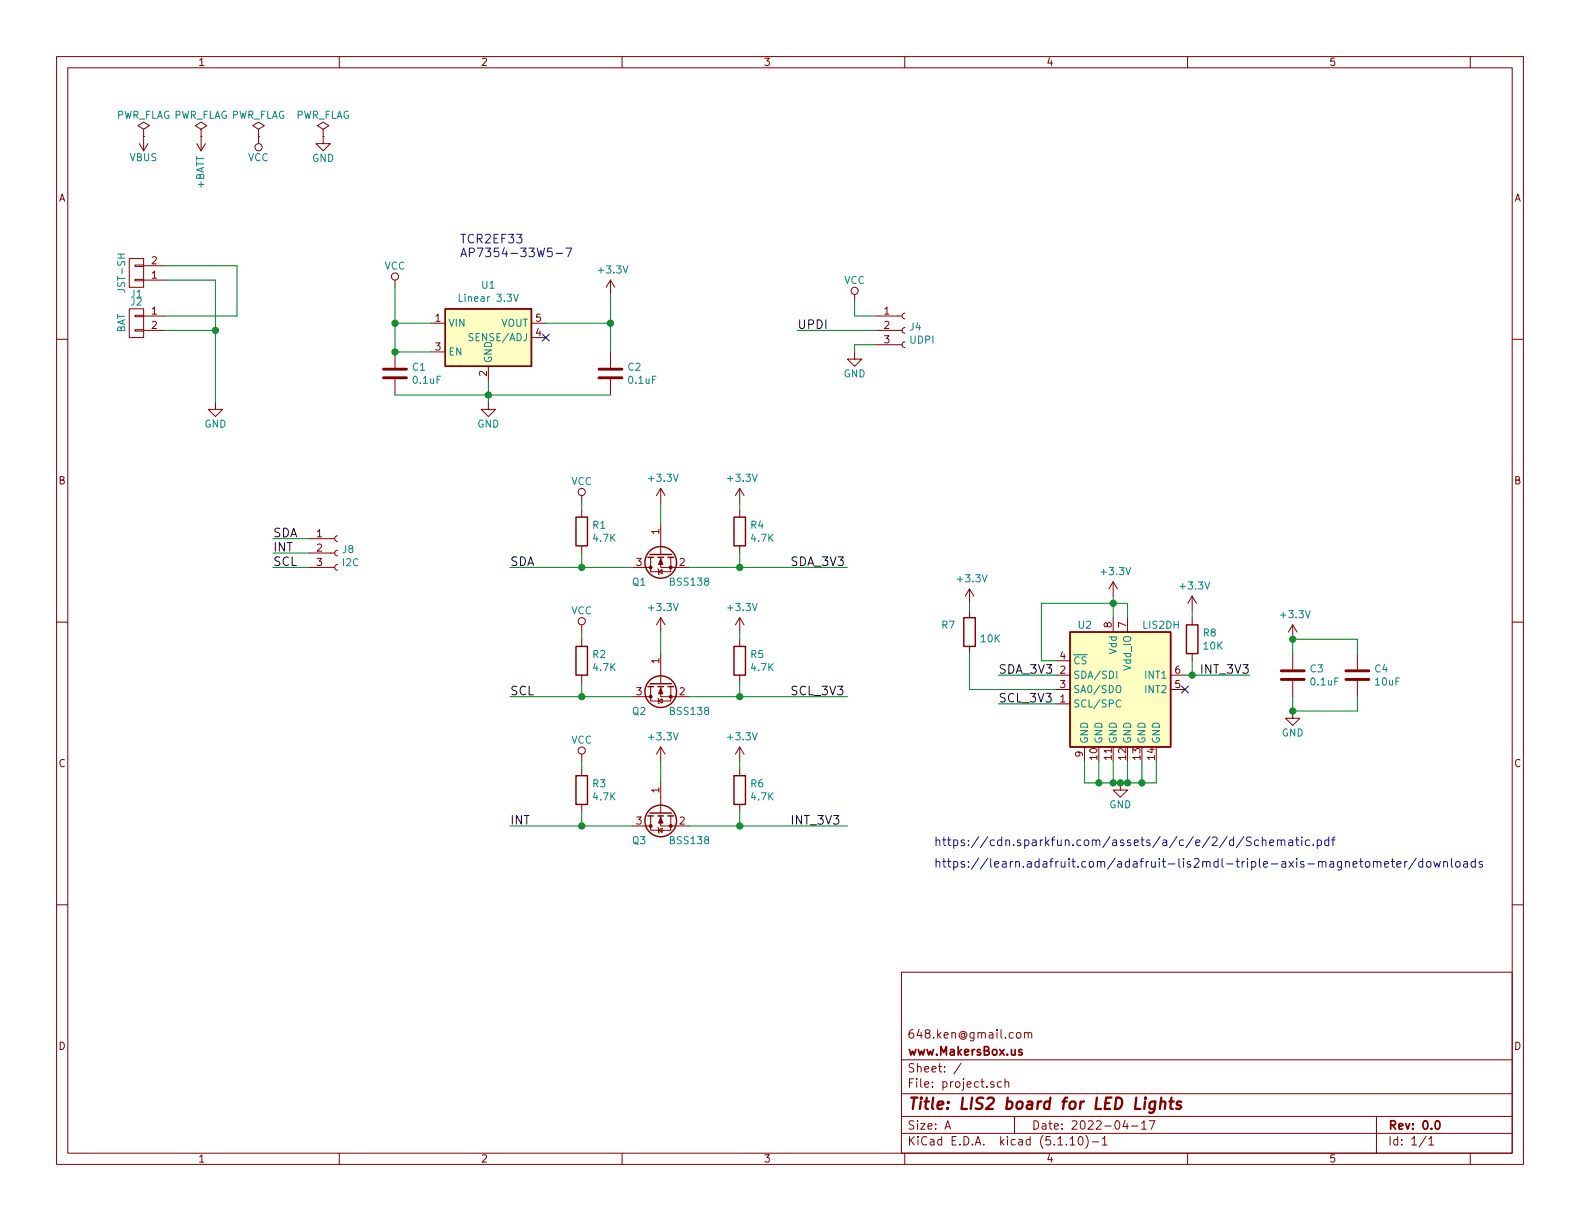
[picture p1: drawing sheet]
EESchema Schematic File Version 4
EELAYER 30 0
EELAYER END
$Descr A 11000 8500
encoding utf-8
Sheet 1 1
Title "LIS2 board for LED Lights"
Date "2022-04-17"
Rev "0.0"
Comp "www.MakersBox.us"
Comment1 "648.ken@gmail.com"
Comment2 ""
Comment3 ""
Comment4 ""
$EndDescr
$Comp
L project:VBUS #PWR01
U 1 1
P 1000 950
F 0 "#PWR01" H 1000 800 50  0001 C CNN
F 1 "VBUS" H 1000 1100 50  0000 C CNN
F 2 "" H 1000 950 50  0001 C CNN
F 3 "" H 1000 950 50  0001 C CNN
	1    1000 950 
	-1   0    0    1   
$EndComp
$Comp
L project:GND #PWR05
U 1 1
P 2250 950
F 0 "#PWR05" H 2250 700 50  0001 C CNN
F 1 "GND" H 2250 800 50  0000 C CNN
F 2 "" H 2250 950 50  0001 C CNN
F 3 "" H 2250 950 50  0001 C CNN
	1    2250 950 
	1    0    0    -1  
$EndComp
$Comp
L project:PWR_FLAG #FLG01
U 1 1
P 1000 950
F 0 "#FLG01" H 1000 1025 50  0001 C CNN
F 1 "PWR_FLAG" H 1000 1100 50  0000 C CNN
F 2 "" H 1000 950 50  0001 C CNN
F 3 "" H 1000 950 50  0001 C CNN
	1    1000 950 
	1    0    0    -1  
$EndComp
$Comp
L project:PWR_FLAG #FLG03
U 1 1
P 1800 950
F 0 "#FLG03" H 1800 1025 50  0001 C CNN
F 1 "PWR_FLAG" H 1800 1100 50  0000 C CNN
F 2 "" H 1800 950 50  0001 C CNN
F 3 "" H 1800 950 50  0001 C CNN
	1    1800 950 
	1    0    0    -1  
$EndComp
$Comp
L project:PWR_FLAG #FLG04
U 1 1
P 2250 950
F 0 "#FLG04" H 2250 1025 50  0001 C CNN
F 1 "PWR_FLAG" H 2250 1100 50  0000 C CNN
F 2 "" H 2250 950 50  0001 C CNN
F 3 "" H 2250 950 50  0001 C CNN
	1    2250 950 
	1    0    0    -1  
$EndComp
$Comp
L project:VCC #PWR04
U 1 1
P 1800 950
F 0 "#PWR04" H 1800 800 50  0001 C CNN
F 1 "VCC" H 1800 1100 50  0000 C CNN
F 2 "" H 1800 950 50  0001 C CNN
F 3 "" H 1800 950 50  0001 C CNN
	1    1800 950 
	-1   0    0    1   
$EndComp
$Comp
L project:PWR_FLAG #FLG02
U 1 1
P 1400 950
F 0 "#FLG02" H 1400 1025 50  0001 C CNN
F 1 "PWR_FLAG" H 1400 1100 50  0000 C CNN
F 2 "" H 1400 950 50  0001 C CNN
F 3 "" H 1400 950 50  0001 C CNN
	1    1400 950 
	1    0    0    -1  
$EndComp
$Comp
L project:+BATT #PWR02
U 1 1
P 1400 950
F 0 "#PWR02" H 1400 800 50  0001 C CNN
F 1 "+BATT" V 1400 1200 50  0000 C CNN
F 2 "" H 1400 950 50  0001 C CNN
F 3 "" H 1400 950 50  0001 C CNN
	1    1400 950 
	-1   0    0    1   
$EndComp
Wire Wire Line
	6100 2400 5950 2400
Wire Wire Line
	5950 2400 5950 2450
$Comp
L project:VCC #PWR010
U 1 1
P 5950 2100
F 0 "#PWR010" H 5950 1950 50  0001 C CNN
F 1 "VCC" H 5950 2250 50  0000 C CNN
F 2 "" H 5950 2100 50  0001 C CNN
F 3 "" H 5950 2100 50  0001 C CNN
	1    5950 2100
	1    0    0    -1  
$EndComp
$Comp
L project:GND #PWR011
U 1 1
P 5950 2450
F 0 "#PWR011" H 5950 2200 50  0001 C CNN
F 1 "GND" H 5950 2300 50  0000 C CNN
F 2 "" H 5950 2450 50  0001 C CNN
F 3 "" H 5950 2450 50  0001 C CNN
	1    5950 2450
	1    0    0    -1  
$EndComp
Text Label 5550 2300 0    60   ~ 0
UPDI
$Comp
L Connector:Conn_01x03_Female J4
U 1 1
P 6300 2300
F 0 "J4" H 6328 2326 50  0000 L CNN
F 1 "UDPI" H 6328 2235 50  0000 L CNN
F 2 "footprints:PinHeader_1x03_P2.00mm_Vertical" H 6300 2300 50  0001 C CNN
F 3 "~" H 6300 2300 50  0001 C CNN
	1    6300 2300
	1    0    0    -1  
$EndComp
Wire Wire Line
	6100 2200 5950 2200
Wire Wire Line
	5950 2200 5950 2100
Wire Wire Line
	5550 2300 6100 2300
Wire Wire Line
	2150 3850 1900 3850
Text Label 1900 3850 0    60   ~ 0
INT
Wire Wire Line
	2150 3950 1900 3950
$Comp
L Connector:Conn_01x03_Female J8
U 1 1
P 2350 3850
F 0 "J8" H 2378 3876 50  0000 L CNN
F 1 "I2C" H 2378 3785 50  0000 L CNN
F 2 "footprints:PinHeader_1x03_P2.00mm_Vertical" H 2350 3850 50  0001 C CNN
F 3 "~" H 2350 3850 50  0001 C CNN
	1    2350 3850
	1    0    0    -1  
$EndComp
Text Label 1900 3750 0    60   ~ 0
SDA
Text Label 1900 3950 0    60   ~ 0
SCL
Wire Wire Line
	1900 3750 2150 3750
Wire Wire Line
	1650 1850 1150 1850
Wire Wire Line
	1150 1950 1500 1950
$Comp
L project:CONN_01X02 J1
U 1 1
P 950 1900
F 0 "J1" H 950 2050 50  0000 C CNN
F 1 "JST-SH" V 1050 1900 50  0000 C CNN
F 2 "footprints:JST_SH_SM02B_hand_solder" H 950 1900 50  0001 C CNN
F 3 "" H 950 1900 50  0001 C CNN
	1    950  1900
	-1   0    0    1   
$EndComp
Wire Wire Line
	1150 2300 1500 2300
Wire Wire Line
	1650 2200 1650 1850
Wire Wire Line
	1150 2200 1650 2200
$Comp
L project:CONN_01X02 J2
U 1 1
P 950 2250
F 0 "J2" H 950 2400 50  0000 C CNN
F 1 "BAT" V 1050 2250 50  0000 C CNN
F 2 "footprints:PIN_HEADER_LED" H 950 2250 50  0001 C CNN
F 3 "" H 950 2250 50  0001 C CNN
	1    950  2250
	-1   0    0    -1  
$EndComp
Connection ~ 1500 2300
Wire Wire Line
	1500 1950 1500 2300
$Comp
L project:GND #PWR03
U 1 1
P 1500 2800
F 0 "#PWR03" H 1500 2550 50  0001 C CNN
F 1 "GND" H 1500 2650 50  0000 C CNN
F 2 "" H 1500 2800 50  0001 C CNN
F 3 "" H 1500 2800 50  0001 C CNN
	1    1500 2800
	1    0    0    -1  
$EndComp
Wire Wire Line
	1500 2300 1500 2800
$Comp
L Regulator_Linear:ADP7142AUJZ U1
U 1 1
P 3400 2350
F 0 "U1" H 3400 2717 50  0000 C CNN
F 1 "Linear 3.3V" H 3400 2626 50  0000 C CNN
F 2 "footprints:SOT-753" H 3400 1950 50  0001 C CIN
F 3 "https://www.analog.com/media/en/technical-documentation/data-sheets/ADP7142.pdf" H 3400 1850 50  0001 C CNN
	1    3400 2350
	1    0    0    -1  
$EndComp
$Comp
L project:VCC #PWR06
U 1 1
P 2750 2000
F 0 "#PWR06" H 2750 1850 50  0001 C CNN
F 1 "VCC" H 2750 2150 50  0000 C CNN
F 2 "" H 2750 2000 50  0001 C CNN
F 3 "" H 2750 2000 50  0001 C CNN
	1    2750 2000
	1    0    0    -1  
$EndComp
$Comp
L project:GND #PWR07
U 1 1
P 3400 2800
F 0 "#PWR07" H 3400 2550 50  0001 C CNN
F 1 "GND" H 3400 2650 50  0000 C CNN
F 2 "" H 3400 2800 50  0001 C CNN
F 3 "" H 3400 2800 50  0001 C CNN
	1    3400 2800
	1    0    0    -1  
$EndComp
Wire Wire Line
	2750 2000 2750 2250
Wire Wire Line
	2750 2250 3000 2250
Wire Wire Line
	2750 2250 2750 2450
Wire Wire Line
	2750 2450 3000 2450
Connection ~ 2750 2250
Wire Wire Line
	3400 2800 3400 2750
Wire Wire Line
	3800 2250 4250 2250
$Comp
L power:+3.3V #PWR013
U 1 1
P 4250 2050
F 0 "#PWR013" H 4250 1900 50  0001 C CNN
F 1 "+3.3V" H 4265 2223 50  0000 C CNN
F 2 "" H 4250 2050 50  0001 C CNN
F 3 "" H 4250 2050 50  0001 C CNN
	1    4250 2050
	1    0    0    -1  
$EndComp
Wire Wire Line
	4250 2250 4250 2050
$Comp
L Device:C C1
U 1 1
P 2750 2600
F 0 "C1" H 2865 2646 50  0000 L CNN
F 1 "0.1uF" H 2865 2555 50  0000 L CNN
F 2 "footprints:C_0603" H 2788 2450 50  0001 C CNN
F 3 "~" H 2750 2600 50  0001 C CNN
	1    2750 2600
	1    0    0    -1  
$EndComp
Connection ~ 2750 2450
$Comp
L Device:C C2
U 1 1
P 4250 2600
F 0 "C2" H 4365 2646 50  0000 L CNN
F 1 "0.1uF" H 4365 2555 50  0000 L CNN
F 2 "footprints:C_0603" H 4288 2450 50  0001 C CNN
F 3 "~" H 4250 2600 50  0001 C CNN
	1    4250 2600
	1    0    0    -1  
$EndComp
Wire Wire Line
	4250 2250 4250 2450
Connection ~ 4250 2250
Wire Wire Line
	4250 2750 3400 2750
Connection ~ 3400 2750
Wire Wire Line
	3400 2750 3400 2650
Wire Wire Line
	2750 2750 3400 2750
NoConn ~ 3800 2350
Text Notes 3200 1800 0    60   ~ 0
TCR2EF33\nAP7354-33W5-7
Wire Wire Line
	3550 3950 4050 3950
$Comp
L Transistor_FET:BSS138 Q1
U 1 1
P 4600 3850
F 0 "Q1" V 4800 4000 50  0000 C CNN
F 1 "BSS138" V 4800 3650 50  0000 C CNN
F 2 "Package_TO_SOT_SMD:SOT-323_SC-70" H 4800 3775 50  0001 L CIN
F 3 "https://www.onsemi.com/pub/Collateral/BSS138-D.PDF" H 4600 3850 50  0001 L CNN
	1    4600 3850
	0    -1   1    0   
$EndComp
Text Label 3550 3950 0    60   ~ 0
SDA
Wire Wire Line
	4800 3950 5150 3950
Text Label 5500 3950 0    60   ~ 0
SDA_3V3
$Comp
L power:+3.3V #PWR014
U 1 1
P 4600 3500
F 0 "#PWR014" H 4600 3350 50  0001 C CNN
F 1 "+3.3V" H 4615 3673 50  0000 C CNN
F 2 "" H 4600 3500 50  0001 C CNN
F 3 "" H 4600 3500 50  0001 C CNN
	1    4600 3500
	1    0    0    -1  
$EndComp
Wire Wire Line
	4600 3650 4600 3500
$Comp
L Device:R R1
U 1 1
P 4050 3700
F 0 "R1" H 4120 3746 50  0000 L CNN
F 1 "4.7K" H 4120 3655 50  0000 L CNN
F 2 "footprints:R_0603" V 3980 3700 50  0001 C CNN
F 3 "~" H 4050 3700 50  0001 C CNN
	1    4050 3700
	1    0    0    -1  
$EndComp
$Comp
L project:VCC #PWR08
U 1 1
P 4050 3500
F 0 "#PWR08" H 4050 3350 50  0001 C CNN
F 1 "VCC" H 4050 3650 50  0000 C CNN
F 2 "" H 4050 3500 50  0001 C CNN
F 3 "" H 4050 3500 50  0001 C CNN
	1    4050 3500
	1    0    0    -1  
$EndComp
Wire Wire Line
	4050 3950 4050 3850
Connection ~ 4050 3950
Wire Wire Line
	4050 3950 4400 3950
Wire Wire Line
	4050 3550 4050 3500
$Comp
L Device:R R4
U 1 1
P 5150 3700
F 0 "R4" H 5220 3746 50  0000 L CNN
F 1 "4.7K" H 5220 3655 50  0000 L CNN
F 2 "footprints:R_0603" V 5080 3700 50  0001 C CNN
F 3 "~" H 5150 3700 50  0001 C CNN
	1    5150 3700
	1    0    0    -1  
$EndComp
Wire Wire Line
	5150 3950 5150 3850
Connection ~ 5150 3950
Wire Wire Line
	5150 3950 5900 3950
$Comp
L power:+3.3V #PWR017
U 1 1
P 5150 3500
F 0 "#PWR017" H 5150 3350 50  0001 C CNN
F 1 "+3.3V" H 5165 3673 50  0000 C CNN
F 2 "" H 5150 3500 50  0001 C CNN
F 3 "" H 5150 3500 50  0001 C CNN
	1    5150 3500
	1    0    0    -1  
$EndComp
Wire Wire Line
	5150 3550 5150 3500
Wire Wire Line
	3550 4850 4050 4850
$Comp
L Transistor_FET:BSS138 Q2
U 1 1
P 4600 4750
F 0 "Q2" V 4800 4900 50  0000 C CNN
F 1 "BSS138" V 4800 4550 50  0000 C CNN
F 2 "Package_TO_SOT_SMD:SOT-323_SC-70" H 4800 4675 50  0001 L CIN
F 3 "https://www.onsemi.com/pub/Collateral/BSS138-D.PDF" H 4600 4750 50  0001 L CNN
	1    4600 4750
	0    -1   1    0   
$EndComp
Text Label 3550 4850 0    60   ~ 0
SCL
Wire Wire Line
	4800 4850 5150 4850
Text Label 5500 4850 0    60   ~ 0
SCL_3V3
$Comp
L power:+3.3V #PWR015
U 1 1
P 4600 4400
F 0 "#PWR015" H 4600 4250 50  0001 C CNN
F 1 "+3.3V" H 4615 4573 50  0000 C CNN
F 2 "" H 4600 4400 50  0001 C CNN
F 3 "" H 4600 4400 50  0001 C CNN
	1    4600 4400
	1    0    0    -1  
$EndComp
Wire Wire Line
	4600 4550 4600 4400
$Comp
L Device:R R2
U 1 1
P 4050 4600
F 0 "R2" H 4120 4646 50  0000 L CNN
F 1 "4.7K" H 4120 4555 50  0000 L CNN
F 2 "footprints:R_0603" V 3980 4600 50  0001 C CNN
F 3 "~" H 4050 4600 50  0001 C CNN
	1    4050 4600
	1    0    0    -1  
$EndComp
$Comp
L project:VCC #PWR09
U 1 1
P 4050 4400
F 0 "#PWR09" H 4050 4250 50  0001 C CNN
F 1 "VCC" H 4050 4550 50  0000 C CNN
F 2 "" H 4050 4400 50  0001 C CNN
F 3 "" H 4050 4400 50  0001 C CNN
	1    4050 4400
	1    0    0    -1  
$EndComp
Wire Wire Line
	4050 4850 4050 4750
Connection ~ 4050 4850
Wire Wire Line
	4050 4850 4400 4850
Wire Wire Line
	4050 4450 4050 4400
$Comp
L Device:R R5
U 1 1
P 5150 4600
F 0 "R5" H 5220 4646 50  0000 L CNN
F 1 "4.7K" H 5220 4555 50  0000 L CNN
F 2 "footprints:R_0603" V 5080 4600 50  0001 C CNN
F 3 "~" H 5150 4600 50  0001 C CNN
	1    5150 4600
	1    0    0    -1  
$EndComp
Wire Wire Line
	5150 4850 5150 4750
Connection ~ 5150 4850
Wire Wire Line
	5150 4850 5900 4850
$Comp
L power:+3.3V #PWR018
U 1 1
P 5150 4400
F 0 "#PWR018" H 5150 4250 50  0001 C CNN
F 1 "+3.3V" H 5165 4573 50  0000 C CNN
F 2 "" H 5150 4400 50  0001 C CNN
F 3 "" H 5150 4400 50  0001 C CNN
	1    5150 4400
	1    0    0    -1  
$EndComp
Wire Wire Line
	5150 4450 5150 4400
Wire Wire Line
	3550 5750 4050 5750
$Comp
L Transistor_FET:BSS138 Q3
U 1 1
P 4600 5650
F 0 "Q3" V 4800 5800 50  0000 C CNN
F 1 "BSS138" V 4800 5450 50  0000 C CNN
F 2 "Package_TO_SOT_SMD:SOT-323_SC-70" H 4800 5575 50  0001 L CIN
F 3 "https://www.onsemi.com/pub/Collateral/BSS138-D.PDF" H 4600 5650 50  0001 L CNN
	1    4600 5650
	0    -1   1    0   
$EndComp
Text Label 3550 5750 0    60   ~ 0
INT
Wire Wire Line
	4800 5750 5150 5750
Text Label 5500 5750 0    60   ~ 0
INT_3V3
$Comp
L power:+3.3V #PWR016
U 1 1
P 4600 5300
F 0 "#PWR016" H 4600 5150 50  0001 C CNN
F 1 "+3.3V" H 4615 5473 50  0000 C CNN
F 2 "" H 4600 5300 50  0001 C CNN
F 3 "" H 4600 5300 50  0001 C CNN
	1    4600 5300
	1    0    0    -1  
$EndComp
Wire Wire Line
	4600 5450 4600 5300
$Comp
L Device:R R3
U 1 1
P 4050 5500
F 0 "R3" H 4120 5546 50  0000 L CNN
F 1 "4.7K" H 4120 5455 50  0000 L CNN
F 2 "footprints:R_0603" V 3980 5500 50  0001 C CNN
F 3 "~" H 4050 5500 50  0001 C CNN
	1    4050 5500
	1    0    0    -1  
$EndComp
$Comp
L project:VCC #PWR012
U 1 1
P 4050 5300
F 0 "#PWR012" H 4050 5150 50  0001 C CNN
F 1 "VCC" H 4050 5450 50  0000 C CNN
F 2 "" H 4050 5300 50  0001 C CNN
F 3 "" H 4050 5300 50  0001 C CNN
	1    4050 5300
	1    0    0    -1  
$EndComp
Wire Wire Line
	4050 5750 4050 5650
Connection ~ 4050 5750
Wire Wire Line
	4050 5750 4400 5750
Wire Wire Line
	4050 5350 4050 5300
$Comp
L Device:R R6
U 1 1
P 5150 5500
F 0 "R6" H 5220 5546 50  0000 L CNN
F 1 "4.7K" H 5220 5455 50  0000 L CNN
F 2 "footprints:R_0603" V 5080 5500 50  0001 C CNN
F 3 "~" H 5150 5500 50  0001 C CNN
	1    5150 5500
	1    0    0    -1  
$EndComp
Wire Wire Line
	5150 5750 5150 5650
Connection ~ 5150 5750
Wire Wire Line
	5150 5750 5900 5750
$Comp
L power:+3.3V #PWR019
U 1 1
P 5150 5300
F 0 "#PWR019" H 5150 5150 50  0001 C CNN
F 1 "+3.3V" H 5165 5473 50  0000 C CNN
F 2 "" H 5150 5300 50  0001 C CNN
F 3 "" H 5150 5300 50  0001 C CNN
	1    5150 5300
	1    0    0    -1  
$EndComp
Wire Wire Line
	5150 5350 5150 5300
$Comp
L project:GND #PWR023
U 1 1
P 7800 5450
F 0 "#PWR023" H 7800 5200 50  0001 C CNN
F 1 "GND" H 7800 5300 50  0000 C CNN
F 2 "" H 7800 5450 50  0001 C CNN
F 3 "" H 7800 5450 50  0001 C CNN
	1    7800 5450
	1    0    0    -1  
$EndComp
$Comp
L power:+3.3V #PWR022
U 1 1
P 7750 4150
F 0 "#PWR022" H 7750 4000 50  0001 C CNN
F 1 "+3.3V" H 7765 4323 50  0000 C CNN
F 2 "" H 7750 4150 50  0001 C CNN
F 3 "" H 7750 4150 50  0001 C CNN
	1    7750 4150
	1    0    0    -1  
$EndComp
Text Label 6950 4700 0    60   ~ 0
SDA_3V3
Text Label 6950 4900 0    60   ~ 0
SCL_3V3
Text Label 8350 4700 0    60   ~ 0
INT_3V3
$Comp
L Device:R R8
U 1 1
P 8300 4450
F 0 "R8" H 8370 4496 50  0000 L CNN
F 1 "10K" H 8370 4405 50  0000 L CNN
F 2 "footprints:R_0603" V 8230 4450 50  0001 C CNN
F 3 "~" H 8300 4450 50  0001 C CNN
	1    8300 4450
	1    0    0    -1  
$EndComp
$Comp
L Device:R R7
U 1 1
P 6750 4400
F 0 "R7" H 6550 4450 50  0000 L CNN
F 1 "10K" H 6820 4355 50  0000 L CNN
F 2 "footprints:R_0603" V 6680 4400 50  0001 C CNN
F 3 "~" H 6750 4400 50  0001 C CNN
	1    6750 4400
	1    0    0    -1  
$EndComp
$Comp
L power:+3.3V #PWR020
U 1 1
P 6750 4200
F 0 "#PWR020" H 6750 4050 50  0001 C CNN
F 1 "+3.3V" H 6765 4373 50  0000 C CNN
F 2 "" H 6750 4200 50  0001 C CNN
F 3 "" H 6750 4200 50  0001 C CNN
	1    6750 4200
	1    0    0    -1  
$EndComp
$Comp
L Device:C C3
U 1 1
P 9000 4700
F 0 "C3" H 9115 4746 50  0000 L CNN
F 1 "0.1uF" H 9115 4655 50  0000 L CNN
F 2 "footprints:C_0603" H 9038 4550 50  0001 C CNN
F 3 "~" H 9000 4700 50  0001 C CNN
	1    9000 4700
	1    0    0    -1  
$EndComp
$Comp
L power:+3.3V #PWR024
U 1 1
P 9000 4450
F 0 "#PWR024" H 9000 4300 50  0001 C CNN
F 1 "+3.3V" H 9015 4623 50  0000 C CNN
F 2 "" H 9000 4450 50  0001 C CNN
F 3 "" H 9000 4450 50  0001 C CNN
	1    9000 4450
	1    0    0    -1  
$EndComp
$Comp
L project:GND #PWR025
U 1 1
P 9000 4950
F 0 "#PWR025" H 9000 4700 50  0001 C CNN
F 1 "GND" H 9000 4800 50  0000 C CNN
F 2 "" H 9000 4950 50  0001 C CNN
F 3 "" H 9000 4950 50  0001 C CNN
	1    9000 4950
	1    0    0    -1  
$EndComp
Wire Wire Line
	9000 4950 9000 4850
Wire Wire Line
	9000 4550 9000 4450
$Comp
L Sensor_Motion:LIS2DH U2
U 1 1
P 7750 4800
F 0 "U2" H 7500 5250 50  0000 L CNN
F 1 "LIS2DH" H 7950 5250 50  0000 L CNN
F 2 "Package_LGA:LGA-14_2x2mm_P0.35mm_LayoutBorder3x4y" H 7750 4200 50  0001 C CNN
F 3 "http://www.st.com/web/en/resource/technical/document/datasheet/DM00042751.pdf" H 7400 4800 50  0001 C CNN
	1    7750 4800
	1    0    0    -1  
$EndComp
Wire Wire Line
	8250 4700 8300 4700
Wire Wire Line
	7550 5300 7550 5450
Wire Wire Line
	7550 5450 7650 5450
Wire Wire Line
	8050 5300 8050 5450
Wire Wire Line
	8050 5450 7950 5450
Connection ~ 7800 5450
Wire Wire Line
	7950 5300 7950 5450
Connection ~ 7950 5450
Wire Wire Line
	7950 5450 7850 5450
Wire Wire Line
	7850 5300 7850 5450
Connection ~ 7850 5450
Wire Wire Line
	7850 5450 7800 5450
Wire Wire Line
	7750 5300 7750 5450
Connection ~ 7750 5450
Wire Wire Line
	7750 5450 7800 5450
Wire Wire Line
	7650 5300 7650 5450
Connection ~ 7650 5450
Wire Wire Line
	7650 5450 7750 5450
Wire Wire Line
	6950 4900 7350 4900
Wire Wire Line
	7750 4300 7750 4200
Wire Wire Line
	7850 4300 7850 4200
Wire Wire Line
	7850 4200 7750 4200
Connection ~ 7750 4200
Wire Wire Line
	7750 4200 7750 4150
NoConn ~ 8250 4800
Wire Wire Line
	7350 4600 7250 4600
Wire Wire Line
	7250 4200 7750 4200
Wire Wire Line
	7250 4200 7250 4600
Wire Wire Line
	6750 4250 6750 4200
$Comp
L power:+3.3V #PWR0101
U 1 1
P 8300 4250
F 0 "#PWR0101" H 8300 4100 50  0001 C CNN
F 1 "+3.3V" H 8315 4423 50  0000 C CNN
F 2 "" H 8300 4250 50  0001 C CNN
F 3 "" H 8300 4250 50  0001 C CNN
	1    8300 4250
	1    0    0    -1  
$EndComp
Wire Wire Line
	8300 4700 8300 4600
Connection ~ 8300 4700
Wire Wire Line
	8300 4700 8700 4700
Wire Wire Line
	8300 4300 8300 4250
Wire Wire Line
	6750 4800 7350 4800
Wire Wire Line
	6750 4550 6750 4800
Wire Wire Line
	6950 4700 7350 4700
Text Notes 6500 5900 0    60   ~ 0
https://cdn.sparkfun.com/assets/a/c/e/2/d/Schematic.pdf
$Comp
L Device:C C4
U 1 1
P 9450 4700
F 0 "C4" H 9565 4746 50  0000 L CNN
F 1 "10uF" H 9565 4655 50  0000 L CNN
F 2 "footprints:C_0805" H 9488 4550 50  0001 C CNN
F 3 "~" H 9450 4700 50  0001 C CNN
	1    9450 4700
	1    0    0    -1  
$EndComp
Wire Wire Line
	9000 4450 9450 4450
Wire Wire Line
	9450 4450 9450 4550
Connection ~ 9000 4450
Wire Wire Line
	9000 4950 9450 4950
Wire Wire Line
	9450 4950 9450 4850
Connection ~ 9000 4950
Text Notes 6500 6050 0    60   ~ 0
https://learn.adafruit.com/adafruit-lis2mdl-triple-axis-magnetometer/downloads
$EndSCHEMATC
